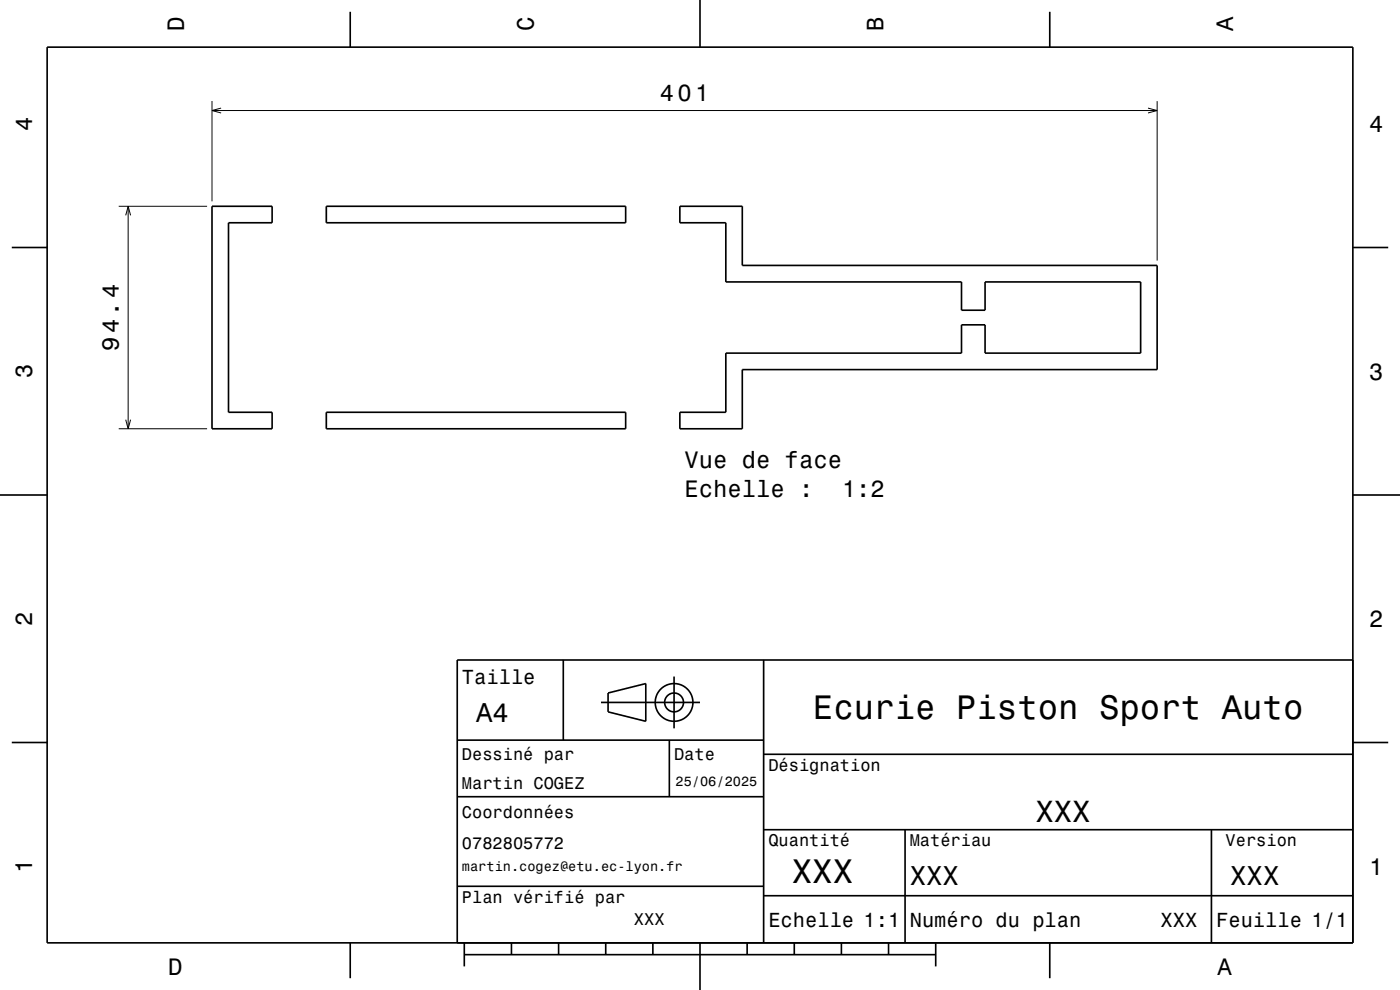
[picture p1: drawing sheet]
<svg xmlns="http://www.w3.org/2000/svg" width="297mm" height="210mm" viewBox="0 0 297 210" stroke-linecap="round" stroke-linejoin="round" font-family="sans-serif">
<path d="M45 21.4v21.3M45 23.4h200.5M46.9 22.9l-1.9 .5 1.9 .6M243.5 22.9l2 .5-2 .6M245.5 21.4v33.9M25.2 43.8h18.7M26.7 45.7l.5-1.9 .5 1.9M27.2 43.8v47.2M25.2 91h18.7M26.7 89l.5 2 .5-2" fill="none" stroke="#000" stroke-width=".21"/>
<g fill="none" stroke="#000" stroke-width=".35">
<path d="M10 10h277v190h-277zM74.3 2.5v7.5M148.5 0v10M222.7 2.5v7.5M2.5 52.5h7.5M45 43.8h12.7v3.5h-9.2v40.2h9.2v3.5h-12.7zM69.2 43.8h63.5v3.5h-63.5zM144.2 43.8h13.3v12.5h88v22.1h-88v12.6h-13.3v-3.5h9.8v-12.6h50v-6h5v6h33v-15.1h-33v6h-5v-6h-50v-12.5h-9.8zM287 52.5h7.5M69.2 87.5h63.5v3.5h-63.5zM0 105h10M287 105h10"/>
<path d="M119.5 140v17M162 140v60M287 140h-190v60M2.5 157.5h7.5M97 157h65M127.5 149h21M129 147l8-2v8l-8-2zM142 157v12M143 143.5v11M287 157.5h7.5M97 169h65M162 176h125"/>
<path d="M162 160h125M192 176v24M257 176v24M97 188h65M162 190h125M74.3 200v7.5M98.5 202.5h100M98.5 200v5M108.5 200v2.5M118.5 200v2.5M128.5 200v2.5M138.5 200v2.5"/>
<path d="M148.5 200v10M158.5 200v2.5M168.5 200v2.5M178.5 200v2.5M188.5 200v2.5M198.5 200v5M222.7 200v7.5"/>
<circle cx="143" cy="149" r="2"/>
<circle cx="143" cy="149" r="4"/>
</g>
<g font-size="7.2">
<text x="172.5" y="152.6">Ecurie Piston Sport Auto</text>
<text x="168" y="187.3">XXX</text>
</g>
<text font-size="6.5" x="219.6" y="174.5">XXX</text>
<g font-size="5.8">
<text x="101" y="153.1">A4</text>
<text x="193" y="187.6">XXX</text>
<text x="261" y="187.6">XXX</text>
</g>
<g font-size="5">
<text x="39" y="6.5" transform="rotate(-90 39 6.5)">D</text>
<text x="113.2" y="6.5" transform="rotate(-90 113.2 6.5)">C</text>
<text x="187.4" y="6.5" transform="rotate(-90 187.4 6.5)">B</text>
<text x="261.6" y="6.5" transform="rotate(-90 261.6 6.5)">A</text>
<text x="140" y="21.4">401</text>
<text x="6.8" y="27.8" transform="rotate(-90 6.8 27.8)">4</text>
<text x="290.5" y="28.1">4</text>
<text x="25.2" y="74.5" transform="rotate(-90 25.2 74.5)">94.4</text>
<text x="6.8" y="80.3" transform="rotate(-90 6.8 80.3)">3</text>
<text x="290.5" y="80.6">3</text>
<text x="145.2" y="99.3">Vue de face</text>
<text x="145.2" y="105.4">Echelle :</text>
<text x="178.6" y="105.4">1:2</text>
<text x="6.8" y="132.8" transform="rotate(-90 6.8 132.8)">2</text>
<text x="290.5" y="133.1">2</text>
<text x="6.8" y="185.3" transform="rotate(-90 6.8 185.3)">1</text>
<text x="290.5" y="185.6">1</text>
<text x="35.7" y="206.8">D</text>
<text x="258.3" y="206.8">A</text>
</g>
<g font-size="4.3">
<text x="98" y="145.2">Taille</text>
<text x="163" y="196.6">Echelle 1:1</text>
<text x="193" y="196.6">Numéro du plan</text>
<text x="246.2" y="196.6">XXX</text>
<text x="258" y="196.6">Feuille 1/1</text>
</g>
<g font-size="3.6">
<text x="98" y="161.3">Dessiné par</text>
<text x="143" y="161.3">Date</text>
<text x="98" y="167.5">Martin COGEZ</text>
<text x="163" y="163.5">Désignation</text>
<text x="98" y="173.5">Coordonnées</text>
<text x="163" y="179.5">Quantité</text>
<text x="193" y="179.5">Matériau</text>
<text x="260" y="179.5">Version</text>
<text x="98" y="180.2">0782805772</text>
<text x="98" y="191.5">Plan vérifié par</text>
<text x="134.5" y="196.3">XXX</text>
</g>
<g font-size="2.9">
<text x="143.3" y="166.8">25/06/2025</text>
<text x="98" y="184.8">martin.cogez@etu.ec-lyon.fr</text>
</g>
</svg>
